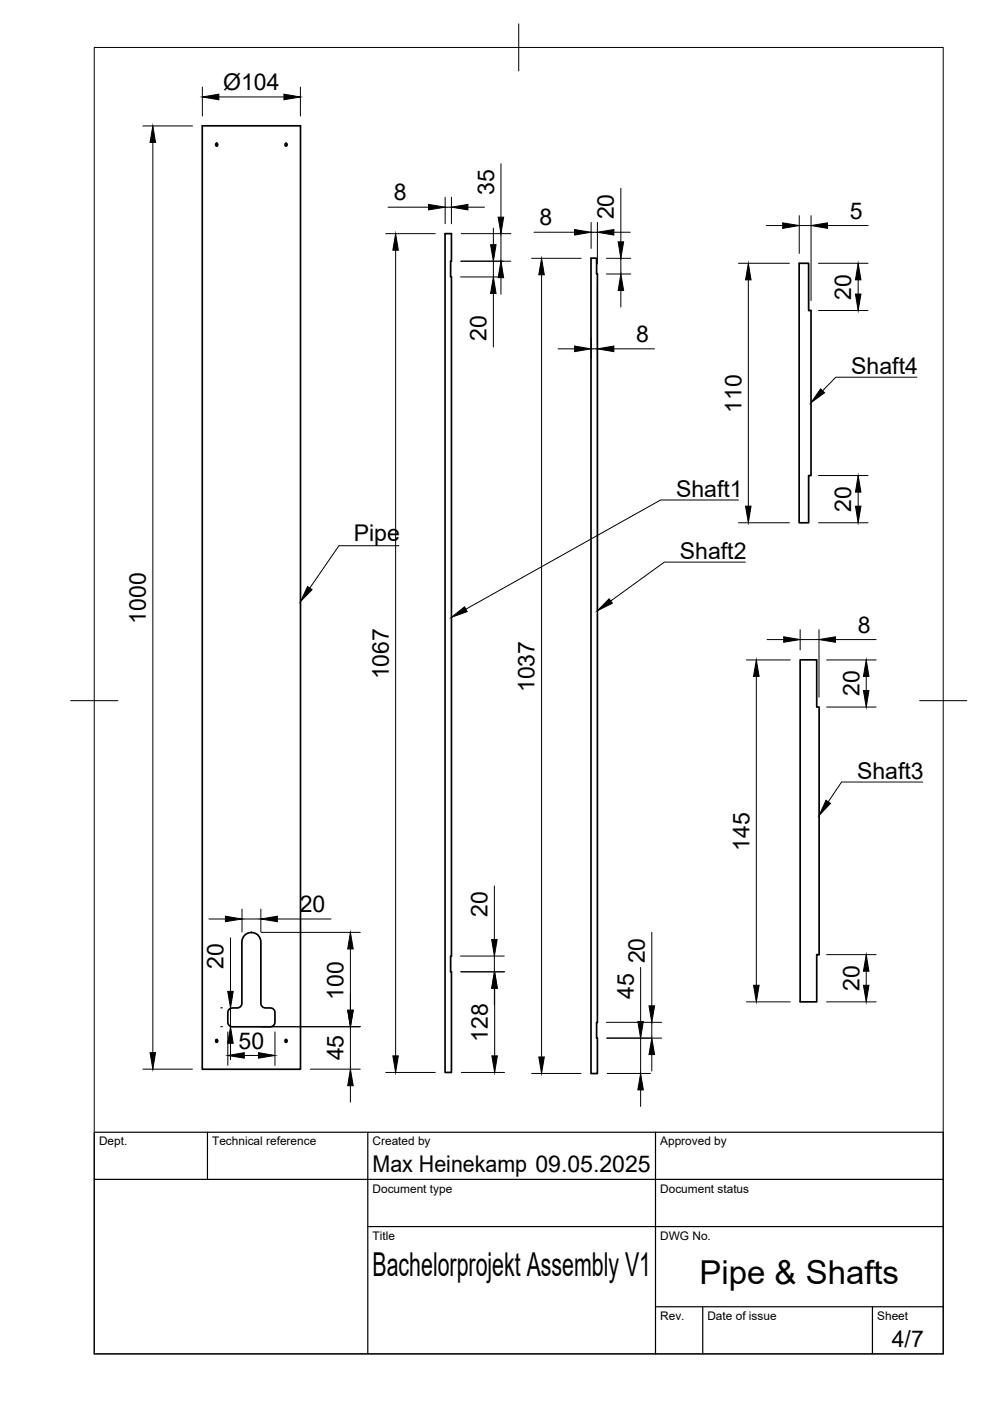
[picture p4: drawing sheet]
<svg xmlns="http://www.w3.org/2000/svg" width="210mm" height="297mm" viewBox="0 0 210 297" stroke-linecap="round" stroke-linejoin="round" font-family="sans-serif">
<!-- layer: Visible -->
<g fill="none" stroke="#000" stroke-width=".36">
<path d="M42.9 26.7h20.8v200h-20.8zM46.1 30.4v.5M60.5 30.4v.5M94.4 49.5h1.3v5.9h-.2v3.3h.2v144h-.2v3.3h.2v21.4h-1.3zM125.3 54.7h1.2v3.4h.2v158.7h-.2v3.3h.2v7.5h-1.4zM169.4 55.8h2v10h.6v35h-.6v10h-2zM169.7 139.9h3.5v10h.5v52.5h-.5v10h-3.5zM51.9 198.3a2.02 2.02 0 0 1 2.2-.4 2.02 2.02 0 0 1 1.2 1.8v13a1.01 1.01 0 0 0 1 1h1a.98 .98 0 0 1 1 1v2a1.01 1.01 0 0 1-1 1h-8a1.01 1.01 0 0 1-1-1v-2a.98 .98 0 0 1 1-1h1a1.01 1.01 0 0 0 1-1v-13l.2-.8zM46.1 220.5v.4M60.5 220.5v.4"/>
<circle cx="45.9" cy="30.7" r=".27"/>
<circle cx="60.6" cy="30.6" r=".27"/>
<circle cx="45.9" cy="220.7" r=".27"/>
<circle cx="60.6" cy="220.7" r=".27"/>
</g>
<!-- layer: BORDER -->
<path d="M20 10.1h180v276.9h-180zM110 5.1v10M15 148.6h10M195 148.6h10" fill="none" stroke="#000" stroke-width=".21"/>
<!-- layer: TITLEBLOCK -->
<path d="M20 240.1h180v46.9h-180zM20 250h180M44 240.1v9.9M78 240.1v46.9M139 240.1v46.9M78 260.1h122M139 277.1h61M149 277.1v9.9M185 277.1v9.9" fill="none" stroke="#000" stroke-width=".25"/>
<!-- layer: FD_Dimensions -->
<g fill="none" stroke="#000" stroke-width=".21">
<path d="M42.9 18.5v6.1M63.7 18.5v6.1M30.3 26.7h10.5M32.4 30.2v193M46.4 20.6h13.8M106.2 34.7v11.3M131.6 39.9v11.4M81.8 49.5h10.5M82.3 43.9h8.6M83.9 53.1v170.8M94.4 41.8v5.6M94.4 43.9h1.3"/>
<path d="M95.7 41.8v5.6M97.6 55.4h10.7M97.6 58.7h9.1M97.8 49.5h10.5M99.2 43.9h3.5M104.6 48.4v3.5M104.6 55.4v3.3M106.2 49.5v5.9M106.2 58.9v3.5M112.7 54.8h10.5M113.2 49.2h8.6M114.8 58.3v165.8"/>
<path d="M125.3 47.1v5.6M125.3 49.2h1.4M126.7 47.1v8.9M128.6 54.8h5.2M128.6 58.1h5.2M130.2 49.2h3.4M131.6 54.8v3.3M156.6 55.8h10.8M158.7 59.3v48M162.5 47.8h3.4M169.5 45.7v8M169.5 47.8h2.5"/>
<path d="M172 45.7v18M173.5 55.8h10.5M175.5 47.8h8.6M181.9 59.3v3M104.6 62.2v11.4M118.3 74h3.5M125.3 71.5v4.6M125.3 74h1.4M126.7 60.2v15.9M130.2 74h8.5M131.6 61.6v3.5M173.5 65.8h10.5"/>
<path d="M156.6 110.8h10.8M173.5 110.8h10.5M173.5 100.8h10.5M181.9 104.3v3M158.3 139.9h9.3M162.6 135.6h3.6M169.7 133.5v4.3M169.7 135.6h4M173.7 133.5v14.3M175.3 139.9h10.5M177.1 135.6h8.7M160.4 143.4v65.5"/>
<path d="M175.3 149.9h10.5M183.7 143.4v3M44.3 194.8h3.5M48.9 198.8v11.4M51.3 192.8v4.8M51.3 194.8h4M55.3 192.8v4.8M55.4 197.7h21M58.8 194.8h11.4M104.8 187.8v11.4M138.2 197.7v15.6M46.8 217.7h.4"/>
<path d="M46.8 213.7h.4M48.3 218.8v7.1M48.9 213.7v4M55.4 217.7h21M58.3 218.8v7.1M74.3 201.2v13M74.3 217.7v9M97.6 206h9.4M97.6 202.7h9.3M104.8 202.7v3.3M104.8 209.5v3.5M104.9 209.5v14.4"/>
<path d="M128.6 216.8h11.7M135.8 205.1v11.5M138.2 216.8v3.3M158.3 212.4h9.3M175.3 212.4h10.5M175.3 202.4h10.5M183.7 205.9v3M30.3 226.7h10.5M48.9 221.2v3.5M51.8 223.8h3M65.8 226.7h10.6M74.3 230.2v3.5"/>
<path d="M81.8 227.4h10.5M97.8 227.4h9.2M112.7 227.6h10.5M128.6 220.1h11.7M128.8 227.6h9.1M135.8 220.1v7.5M135.8 231.1v3.5M138.2 223.6v3.5"/>
</g>
<g fill="#000" stroke="#000" stroke-width=".21">
<path d="M42.9 20.6l3.5-.6v1.2zM60.2 20l3.5 .6-3.5 .6zM32.4 26.7l.6 3.5h-1.2zM83.9 49.5l.6 3.6h-1.2zM90.9 43.3l3.5 .6-3.5 .6zM95.7 43.9l3.5-.6v1.2zM104 51.9h1.2l-.6 3.5zM106.2 55.4l.6 3.5h-1.2zM105.6 46h1.2l-.6 3.5zM114.8 54.8l.6 3.5h-1.2zM121.8 48.7l3.5 .5-3.5 .6zM126.7 49.2l3.5-.5v1.1z"/>
<path d="M131.1 51.3h1.1l-.6 3.5zM158.7 55.8l.5 3.5h-1.1zM165.9 47.3l3.6 .5-3.6 .6zM172 47.8l3.5-.5v1.1zM181.9 55.8l.6 3.5h-1.1zM104.6 58.7l.6 3.5h-1.2zM121.8 73.4l3.5 .6-3.5 .6zM126.7 74l3.5-.6v1.2zM131.6 58.1l.6 3.5h-1.1zM181.4 62.3h1.1l-.6 3.5zM158.1 107.3h1.1l-.5 3.5zM181.4 107.3h1.1l-.6 3.5z"/>
<path d="M181.9 100.8l.6 3.5h-1.1zM166.2 135l3.5 .6-3.5 .6zM173.7 135.6l3.4-.6v1.2zM160.4 139.9l.6 3.5h-1.2zM183.1 146.4h1.1l-.5 3.5zM183.7 139.9l.5 3.5h-1.1zM47.8 194.3l3.5 .5-3.5 .6zM55.3 194.8l3.5-.5v1.1zM104.2 199.2h1.2l-.6 3.5zM48.3 210.2h1.1l-.5 3.5zM73.7 214.2h1.2l-.6 3.5zM74.3 197.7l.6 3.5h-1.2z"/>
<path d="M104.8 206l.6 3.5h-1.2zM104.9 206l.6 3.5h-1.2zM135.2 216.6h1.2l-.6 3.5zM137.6 213.3h1.2l-.6 3.5zM159.8 208.9h1.2l-.6 3.5zM183.1 208.9h1.1l-.5 3.5zM183.7 202.4l.5 3.5h-1.1zM31.8 223.2h1.2l-.6 3.5zM48.9 217.7l.5 3.5h-1.1zM48.3 223.8l3.5-.6v1.2zM54.8 223.2l3.5 .6-3.5 .6zM74.3 226.7l.6 3.5h-1.2z"/>
<path d="M83.3 223.9h1.2l-.6 3.5zM104.3 223.9h1.2l-.6 3.5zM114.2 224.1h1.2l-.6 3.5zM135.8 227.6l.6 3.5h-1.2zM138.2 220.1l.6 3.5h-1.2z"/>
</g>
<!-- layer: Leaders -->
<path d="M174 82.5l.8 .8-2.8 2.1zM65.2 124.4l1 .6-2.5 2.6zM95.7 130.9l2.8-2.2 .6 1zM129.1 127l.7 .9-3.1 1.6zM175.1 169.7l1 .6-2.4 2.6z" fill="#000" stroke="#000" stroke-width=".21"/>
<path d="M194.4 80h-17.2l-2.8 2.9M84.6 115.7h-12.7l-6.2 9M156.6 106h-16.5l-41.3 23.2M158 119.2h-17.1l-11.4 8.2M195.6 165.8h-17.2l-2.8 4.2" fill="none" stroke="#000" stroke-width=".21"/>
<g font-size="7">
<text x="79" y="270.6">Bachelorprojekt Assembly V1</text>
<text x="148.3" y="272.3">Pipe &amp; Shafts</text>
</g>
<g font-size="4.9">
<text x="47.3" y="19">Ø104</text>
<text x="104.8" y="41.3" transform="rotate(-90 104.8 41.3)">35</text>
<text x="83.5" y="42.5">8</text>
<text x="114.4" y="47.8">8</text>
<text x="130.2" y="46.5" transform="rotate(-90 130.2 46.5)">20</text>
<text x="180.1" y="46.4">5</text>
<text x="180.5" y="63.5" transform="rotate(-90 180.5 63.5)">20</text>
<text x="103.1" y="72.3" transform="rotate(-90 103.1 72.3)">20</text>
<text x="134.9" y="72.5">8</text>
<text x="180.5" y="79.3">Shaft4</text>
<text x="157.2" y="87.6" transform="rotate(-90 157.2 87.6)">110</text>
<text x="143.3" y="105.3">Shaft1</text>
<text x="180.5" y="108.5" transform="rotate(-90 180.5 108.5)">20</text>
<text x="75" y="114.7">Pipe</text>
<text x="144.1" y="118.5">Shaft2</text>
<text x="30.9" y="132.3" transform="rotate(-90 30.9 132.3)">1000</text>
<text x="181.9" y="134.1">8</text>
<text x="82.4" y="144" transform="rotate(-90 82.4 144)">1067</text>
<text x="113.3" y="146.8" transform="rotate(-90 113.3 146.8)">1037</text>
<text x="182.2" y="147.6" transform="rotate(-90 182.2 147.6)">20</text>
<text x="181.7" y="165.1">Shaft3</text>
<text x="158.9" y="180.4" transform="rotate(-90 158.9 180.4)">145</text>
<text x="63.6" y="193.4">20</text>
<text x="103.4" y="194.4" transform="rotate(-90 103.4 194.4)">20</text>
<text x="47.4" y="205.4" transform="rotate(-90 47.4 205.4)">20</text>
<text x="136.7" y="204.3" transform="rotate(-90 136.7 204.3)">20</text>
<text x="72.8" y="211.9" transform="rotate(-90 72.8 211.9)">100</text>
<text x="134.4" y="211.8" transform="rotate(-90 134.4 211.8)">45</text>
<text x="182.2" y="210.1" transform="rotate(-90 182.2 210.1)">20</text>
<text x="103.4" y="220.9" transform="rotate(-90 103.4 220.9)">128</text>
<text x="50.6" y="222.3">50</text>
<text x="72.8" y="224.8" transform="rotate(-90 72.8 224.8)">45</text>
<text x="79" y="248.5">Max Heinekamp 09.05.2025</text>
<text x="189.1" y="285.7">4/7</text>
</g>
<g font-size="2.5">
<text x="21" y="242.9">Dept.</text>
<text x="45" y="242.9">Technical reference</text>
<text x="79" y="242.9">Created by</text>
<text x="140" y="242.9">Approved by</text>
<text x="79" y="252.8">Document type</text>
<text x="140" y="252.8">Document status</text>
<text x="79" y="262.9">Title</text>
<text x="140" y="262.9">DWG No.</text>
<text x="140" y="279.9">Rev.</text>
<text x="150" y="279.9">Date of issue</text>
<text x="186" y="279.9">Sheet</text>
</g>
</svg>
